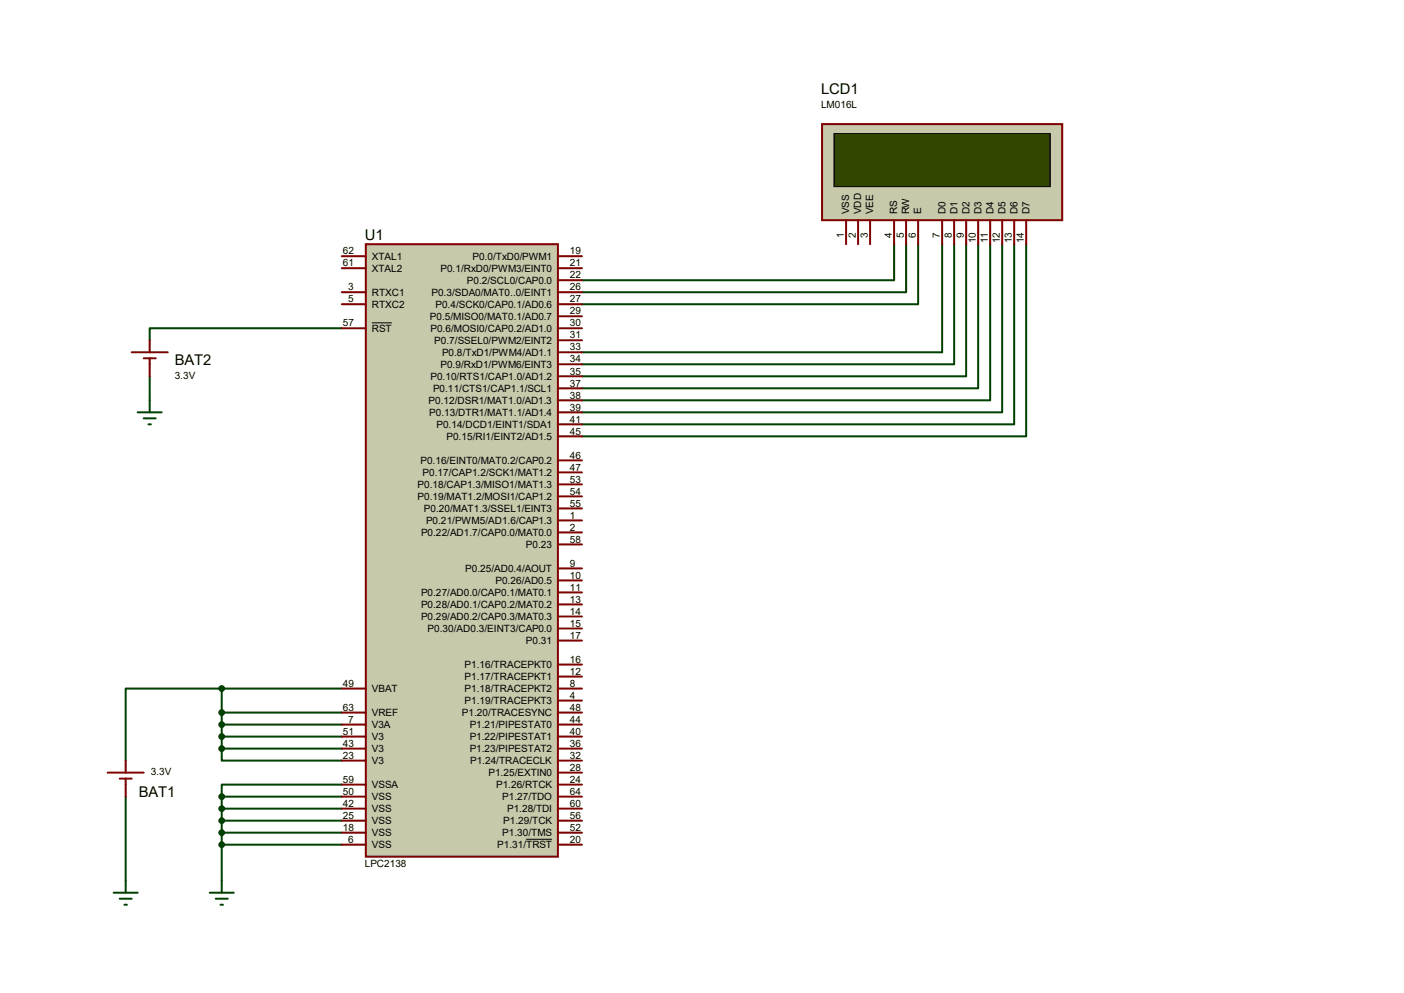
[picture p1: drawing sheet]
<svg xmlns="http://www.w3.org/2000/svg" width="297mm" height="210mm" viewBox="0 0 297 210" stroke-linecap="round" stroke-linejoin="round" font-family="sans-serif">
<g fill="none" stroke="#004000" stroke-width=".42">
<path d="M189.1 51.6v7.7h-66M191.7 51.6v10.2h-68.6M194.2 51.6v12.7h-71.1M199.3 51.6v22.9h-76.2M201.8 51.6v25.4h-78.7M204.4 51.6v28h-81.3M206.9 51.6v30.5h-83.8M209.5 51.6v33.1h-86.4M212 51.6v35.6h-88.9M214.5 51.6v38.1h-91.4M217.1 51.6v40.7h-94M31.7 79.6v5.1"/>
<path d="M72.3 69.4h-40.6v2.6M46.9 158.3v2.6h25.4M46.9 145.6h-20.3v15.3M46.9 145.6v12.7M46.9 150.7h25.4M46.9 153.2h25.4M46.9 155.8h25.4M46.9 158.3h25.4M46.9 145.6h25.4M26.6 168.5v17.8M46.9 178.6h25.4M46.9 168.5v17.8"/>
<path d="M46.9 176.1h25.4M46.9 173.6h25.4M46.9 171h25.4M46.9 168.5h25.4M72.3 165.9h-25.4v2.6"/>
</g>
<path d="M77.4 51.6h40.6v129.6h-40.6z" fill="#c8c8aa" stroke="#800000" stroke-width=".42"/>
<g fill="none" stroke="#800000" stroke-width=".42">
<path d="M72.3 54.2h5.1M72.3 56.7h5.1M118 54.2h5.1M118 56.7h5.1M118 59.3h5.1M72.3 61.8h5.1M72.3 64.3h5.1M72.3 69.4h5.1M118 61.8h5.1M118 64.3h5.1M118 66.9h5.1M118 69.4h5.1"/>
<path d="M118 72h5.1M118 74.5h5.1M118 77h5.1M118 79.6h5.1M118 82.1h5.1M118 84.7h5.1M118 87.2h5.1M118 89.7h5.1M118 92.3h5.1M118 97.4h5.1M118 99.9h5.1M118 102.4h5.1"/>
<path d="M118 105h5.1M118 107.5h5.1M118 110.1h5.1M118 112.6h5.1M118 115.1h5.1M118 120.2h5.1M118 125.3h5.1M118 127.8h5.1M118 130.4h5.1M118 132.9h5.1M118 135.5h5.1M118 122.8h5.1"/>
<path d="M72.3 150.7h5.1M72.3 145.6h5.1M72.3 153.2h5.1M72.3 155.8h5.1M72.3 158.3h5.1M118 150.7h5.1M118 140.5h5.1M118 143.1h5.1M118 145.6h5.1M118 148.2h5.1M118 153.2h5.1M118 155.8h5.1"/>
<path d="M118 158.3h5.1M72.3 160.9h5.1M72.3 178.6h5.1M72.3 165.9h5.1M72.3 168.5h5.1M72.3 171h5.1M72.3 173.6h5.1M72.3 176.1h5.1M118 160.9h5.1M118 178.6h5.1M118 165.9h5.1M118 163.4h5.1"/>
<path d="M118 168.5h5.1M118 171h5.1M118 173.6h5.1M118 176.1h5.1"/>
</g>
<path d="M78.7 68.3h4.2M111.3 177.5h5.5" fill="none" stroke="#000" stroke-width=".21"/>
<path d="M173.9 26.2h50.8v20.4h-50.8z" fill="#c8c8aa" stroke="#800000" stroke-width=".42"/>
<path d="M176.4 28.3h45.8v11.2h-45.8z" fill="#324600" stroke="#000" stroke-width=".25"/>
<g fill="none" stroke="#800000" stroke-width=".42">
<path d="M179 46.6v5M181.5 46.6v5M184.1 46.6v5M189.1 46.6v5M191.7 46.6v5M194.2 46.6v5M199.3 46.6v5M201.8 46.6v5M204.4 46.6v5M206.9 46.6v5M209.5 46.6v5M212 46.6v5"/>
<path d="M214.5 46.6v5M217.1 46.6v5M27.9 74.5h7.6M30.4 75.8h2.5M31.7 72v2.5M31.7 75.8v3.8M22.8 163.4h7.6M25.3 164.7h2.6M26.6 160.9v2.5M26.6 164.7v3.8"/>
</g>
<g fill="#004000" stroke="#004000" stroke-width=".42">
<circle cx="46.9" cy="178.6" r=".51"/>
<circle cx="46.9" cy="176.1" r=".51"/>
<circle cx="46.9" cy="173.6" r=".51"/>
<circle cx="46.9" cy="171" r=".51"/>
<circle cx="46.9" cy="168.5" r=".51"/>
<circle cx="46.9" cy="150.7" r=".51"/>
<circle cx="46.9" cy="153.2" r=".51"/>
<circle cx="46.9" cy="155.8" r=".51"/>
<circle cx="46.9" cy="158.3" r=".51"/>
<circle cx="46.9" cy="145.6" r=".51"/>
</g>
<path d="M29.1 87.2h5.1M30.4 88.5h2.5M31.4 89.7h.5M31.7 84.7v2.5M24 188.8h5.1M25.3 190.1h2.6M26.3 191.3h.5M26.6 186.3v2.5M44.4 188.8h5M45.6 190.1h2.6M46.7 191.3h.5M46.9 186.3v2.5" fill="none" stroke="#004000" stroke-width=".42"/>
<g font-size="3.1">
<text x="173.7" y="20">LCD1</text>
<text x="77.2" y="50.8">U1</text>
<text x="37" y="77.1">BAT2</text>
<text x="29.3" y="168.6">BAT1</text>
</g>
<g font-size="2.1">
<text x="173.7" y="22.9">LM016L</text>
<text x="179.7" y="45.3" transform="rotate(-90 179.7 45.3)">VSS</text>
<text x="182.2" y="45.3" transform="rotate(-90 182.2 45.3)">VDD</text>
<text x="184.7" y="45.3" transform="rotate(-90 184.7 45.3)">VEE</text>
<text x="189.8" y="45.3" transform="rotate(-90 189.8 45.3)">RS</text>
<text x="192.4" y="45.3" transform="rotate(-90 192.4 45.3)">RW</text>
<text x="194.9" y="45.3" transform="rotate(-90 194.9 45.3)">E</text>
<text x="200" y="45.3" transform="rotate(-90 200 45.3)">D0</text>
<text x="202.5" y="45.3" transform="rotate(-90 202.5 45.3)">D1</text>
<text x="205.1" y="45.3" transform="rotate(-90 205.1 45.3)">D2</text>
<text x="207.6" y="45.3" transform="rotate(-90 207.6 45.3)">D3</text>
<text x="210.1" y="45.3" transform="rotate(-90 210.1 45.3)">D4</text>
<text x="212.7" y="45.3" transform="rotate(-90 212.7 45.3)">D5</text>
<text x="215.2" y="45.3" transform="rotate(-90 215.2 45.3)">D6</text>
<text x="217.8" y="45.3" transform="rotate(-90 217.8 45.3)">D7</text>
<text x="72.5" y="53.8">62</text>
<text x="120.6" y="53.8">19</text>
<text x="178.5" y="50.3" transform="rotate(-90 178.5 50.3)">1</text>
<text x="181" y="50.3" transform="rotate(-90 181 50.3)">2</text>
<text x="183.6" y="50.3" transform="rotate(-90 183.6 50.3)">3</text>
<text x="188.6" y="50.3" transform="rotate(-90 188.6 50.3)">4</text>
<text x="191.2" y="50.3" transform="rotate(-90 191.2 50.3)">5</text>
<text x="193.7" y="50.3" transform="rotate(-90 193.7 50.3)">6</text>
<text x="198.8" y="50.3" transform="rotate(-90 198.8 50.3)">7</text>
<text x="201.3" y="50.3" transform="rotate(-90 201.3 50.3)">8</text>
<text x="203.9" y="50.3" transform="rotate(-90 203.9 50.3)">9</text>
<text x="206.4" y="51.4" transform="rotate(-90 206.4 51.4)">10</text>
<text x="209" y="51.3" transform="rotate(-90 209 51.3)">11</text>
<text x="211.5" y="51.4" transform="rotate(-90 211.5 51.4)">12</text>
<text x="214" y="51.4" transform="rotate(-90 214 51.4)">13</text>
<text x="216.6" y="51.4" transform="rotate(-90 216.6 51.4)">14</text>
<text x="72.5" y="56.3">61</text>
<text x="78.7" y="54.9">XTAL1</text>
<text x="78.7" y="57.5">XTAL2</text>
<text x="93.2" y="57.5">P0.1/RxD0/PWM3/EINT0</text>
<text x="99.9" y="54.9">P0.0/TxD0/PWM1</text>
<text x="120.6" y="56.3">21</text>
<text x="120.6" y="58.9">22</text>
<text x="73.7" y="61.4">3</text>
<text x="73.7" y="64">5</text>
<text x="78.7" y="62.6">RTXC1</text>
<text x="78.7" y="65.1">RTXC2</text>
<text x="91.3" y="62.6">P0.3/SDA0/MAT0..0/EINT1</text>
<text x="92.1" y="65.1">P0.4/SCK0/CAP0.1/AD0.6</text>
<text x="98.8" y="60">P0.2/SCL0/CAP0.0</text>
<text x="120.6" y="61.4">26</text>
<text x="120.6" y="64">27</text>
<text x="72.5" y="69">57</text>
<text x="78.7" y="70.2">RST</text>
<text x="90.9" y="67.6">P0.5/MISO0/MAT0.1/AD0.7</text>
<text x="91.1" y="70.2">P0.6/MOSI0/CAP0.2/AD1.0</text>
<text x="120.6" y="66.5">29</text>
<text x="120.6" y="69">30</text>
<text x="120.6" y="71.6">31</text>
<text x="91.9" y="72.7">P0.7/SSEL0/PWM2/EINT2</text>
<text x="93.2" y="77.8">P0.9/RxD1/PWM6/EINT3</text>
<text x="93.5" y="75.3">P0.8/TxD1/PWM4/AD1.1</text>
<text x="120.6" y="74.1">33</text>
<text x="120.6" y="76.7">34</text>
<text x="37" y="80.1">3.3V</text>
<text x="91.1" y="80.3">P0.10/RTS1/CAP1.0/AD1.2</text>
<text x="91.6" y="82.9">P0.11/CTS1/CAP1.1/SCL1</text>
<text x="120.6" y="79.2">35</text>
<text x="120.6" y="81.7">37</text>
<text x="90.7" y="85.4">P0.12/DSR1/MAT1.0/AD1.3</text>
<text x="90.8" y="88">P0.13/DTR1/MAT1.1/AD1.4</text>
<text x="120.6" y="84.3">38</text>
<text x="120.6" y="86.8">39</text>
<text x="120.6" y="89.4">41</text>
<text x="92.3" y="90.5">P0.14/DCD1/EINT1/SDA1</text>
<text x="94.4" y="93">P0.15/RI1/EINT2/AD1.5</text>
<text x="120.6" y="91.9">45</text>
<text x="88.9" y="98.1">P0.16/EINT0/MAT0.2/CAP0.2</text>
<text x="89.4" y="100.7">P0.17/CAP1.2/SCK1/MAT1.2</text>
<text x="120.6" y="97">46</text>
<text x="120.6" y="99.5">47</text>
<text x="88.3" y="103.2">P0.18/CAP1.3/MISO1/MAT1.3</text>
<text x="88.3" y="105.7">P0.19/MAT1.2/MOSI1/CAP1.2</text>
<text x="120.6" y="102.1">53</text>
<text x="120.6" y="104.6">54</text>
<text x="120.6" y="107.1">55</text>
<text x="89.1" y="113.4">P0.22/AD1.7/CAP0.0/MAT0.0</text>
<text x="89.7" y="108.3">P0.20/MAT1.3/SSEL1/EINT3</text>
<text x="90.1" y="110.8">P0.21/PWM5/AD1.6/CAP1.3</text>
<text x="120.6" y="109.7">1</text>
<text x="120.6" y="112.2">2</text>
<text x="111.3" y="115.9">P0.23</text>
<text x="120.6" y="114.8">58</text>
<text x="120.6" y="119.8">9</text>
<text x="98.4" y="121">P0.25/AD0.4/AOUT</text>
<text x="104.8" y="123.5">P0.26/AD0.5</text>
<text x="120.6" y="124.9">11</text>
<text x="120.6" y="122.4">10</text>
<text x="89.1" y="126.1">P0.27/AD0.0/CAP0.1/MAT0.1</text>
<text x="89.1" y="128.6">P0.28/AD0.1/CAP0.2/MAT0.2</text>
<text x="89.1" y="131.1">P0.29/AD0.2/CAP0.3/MAT0.3</text>
<text x="120.6" y="127.5">13</text>
<text x="120.6" y="130">14</text>
<text x="90.5" y="133.7">P0.30/AD0.3/EINT3/CAP0.0</text>
<text x="111.3" y="136.2">P0.31</text>
<text x="120.6" y="132.5">15</text>
<text x="120.6" y="135.1">17</text>
<text x="98.3" y="141.3">P1.16/TRACEPKT0</text>
<text x="98.3" y="143.8">P1.17/TRACEPKT1</text>
<text x="120.6" y="140.2">16</text>
<text x="120.6" y="142.7">12</text>
<text x="72.5" y="145.2">49</text>
<text x="78.7" y="146.4">VBAT</text>
<text x="98.3" y="146.4">P1.18/TRACEPKT2</text>
<text x="98.3" y="148.9">P1.19/TRACEPKT3</text>
<text x="120.6" y="145.2">8</text>
<text x="120.6" y="147.8">4</text>
<text x="72.5" y="150.3">63</text>
<text x="72.5" y="155.4">51</text>
<text x="73.7" y="152.9">7</text>
<text x="78.7" y="151.5">VREF</text>
<text x="78.7" y="154">V3A</text>
<text x="97.7" y="151.5">P1.20/TRACESYNC</text>
<text x="99.4" y="154">P1.21/PIPESTAT0</text>
<text x="120.6" y="150.3">48</text>
<text x="120.6" y="152.9">44</text>
<text x="120.6" y="155.4">40</text>
<text x="72.5" y="160.5">23</text>
<text x="72.5" y="157.9">43</text>
<text x="78.7" y="161.6">V3</text>
<text x="78.7" y="159.1">V3</text>
<text x="78.7" y="156.5">V3</text>
<text x="99.4" y="156.5">P1.22/PIPESTAT1</text>
<text x="99.4" y="159.1">P1.23/PIPESTAT2</text>
<text x="99.4" y="161.6">P1.24/TRACECLK</text>
<text x="120.6" y="157.9">36</text>
<text x="120.6" y="160.5">32</text>
<text x="31.9" y="163.9">3.3V</text>
<text x="72.5" y="165.6">59</text>
<text x="78.7" y="166.7">VSSA</text>
<text x="103.3" y="164.2">P1.25/EXTIN0</text>
<text x="104.9" y="166.7">P1.26/RTCK</text>
<text x="120.6" y="163">28</text>
<text x="120.6" y="165.6">24</text>
<text x="72.5" y="173.2">25</text>
<text x="72.5" y="170.6">42</text>
<text x="72.5" y="168.1">50</text>
<text x="78.7" y="171.8">VSS</text>
<text x="78.7" y="169.2">VSS</text>
<text x="106.3" y="169.2">P1.27/TDO</text>
<text x="107.3" y="171.8">P1.28/TDI</text>
<text x="120.6" y="168.1">64</text>
<text x="120.6" y="170.6">60</text>
<text x="120.6" y="173.2">56</text>
<text x="72.5" y="175.7">18</text>
<text x="73.7" y="178.3">6</text>
<text x="78.7" y="179.4">VSS</text>
<text x="78.7" y="176.9">VSS</text>
<text x="78.7" y="174.3">VSS</text>
<text x="105.2" y="179.4">P1.31/TRST</text>
<text x="106.3" y="176.9">P1.30/TMS</text>
<text x="106.5" y="174.3">P1.29/TCK</text>
<text x="120.6" y="175.7">52</text>
<text x="120.6" y="178.3">20</text>
<text x="77.2" y="183.3">LPC2138</text>
</g>
</svg>
